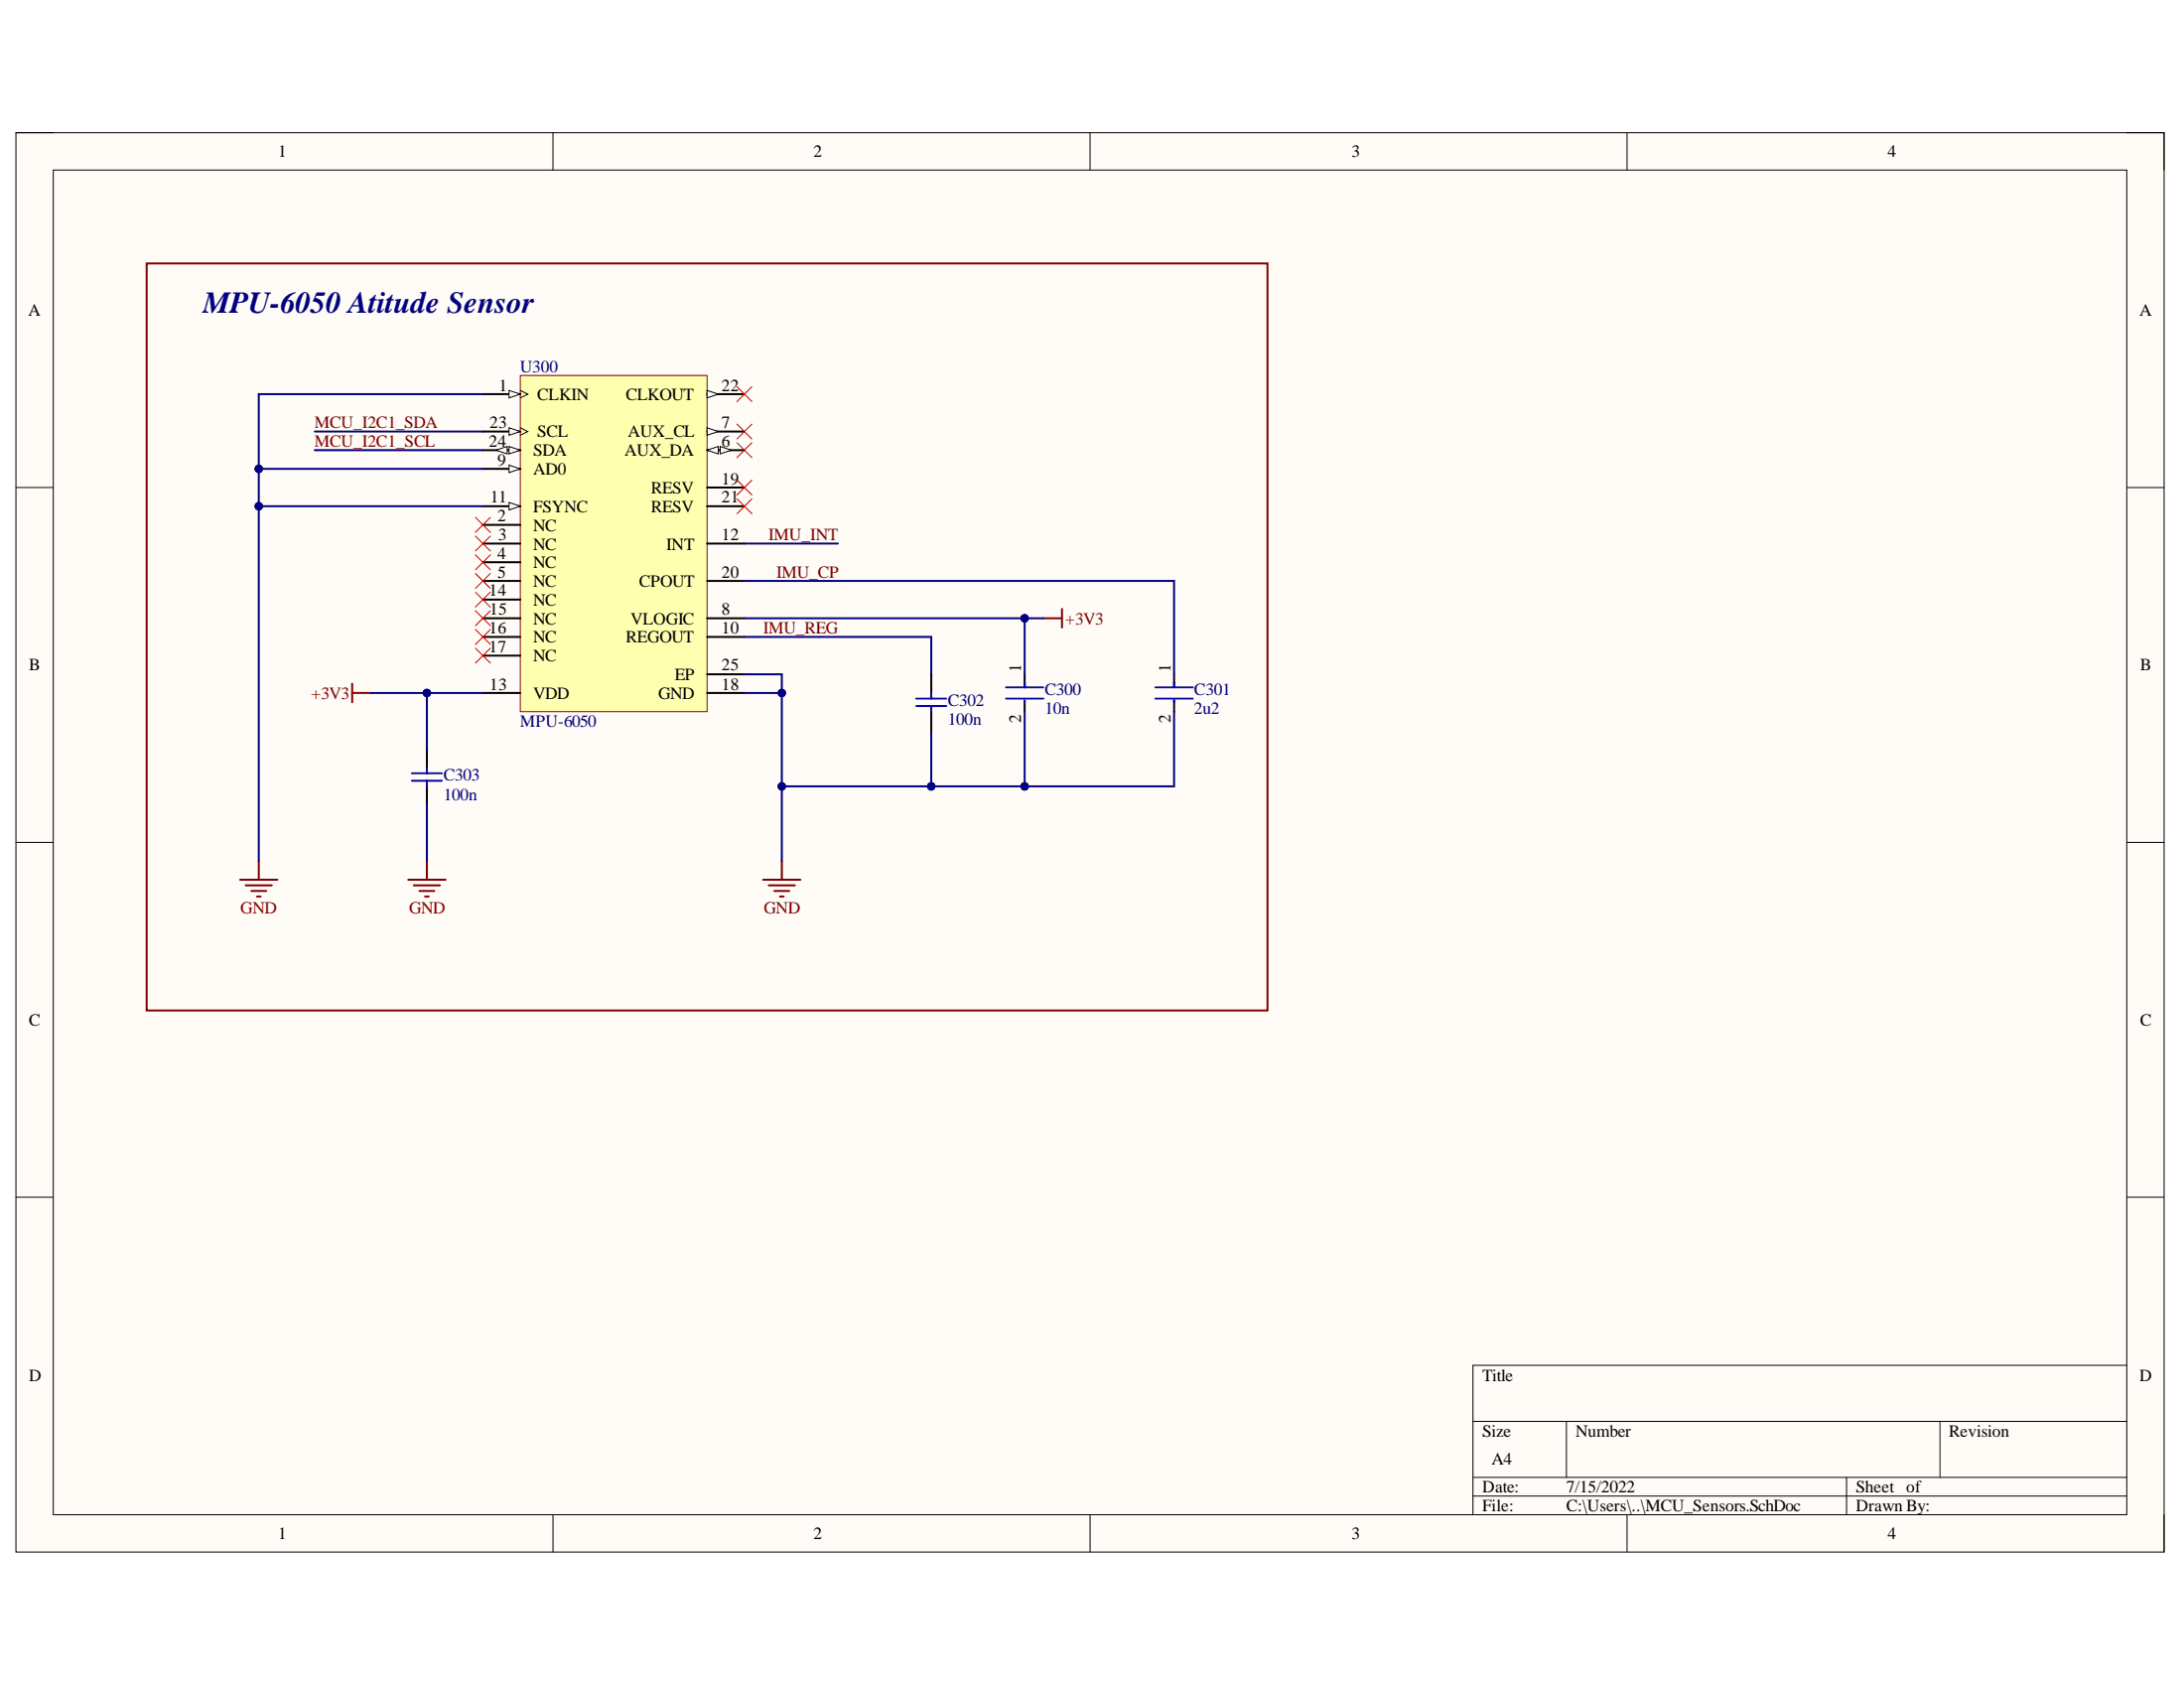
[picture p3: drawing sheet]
<svg xmlns="http://www.w3.org/2000/svg" width="279mm" height="216mm" viewBox="0 0 279 216" stroke-linecap="round" stroke-linejoin="round" font-family="sans-serif">
<path d="M2 17h274.9v181.5h-274.9z" fill-rule="evenodd" fill="#fffcf8"/>
<path d="M2 17h274.9v181.5h-274.9z" fill="none" stroke="#000" stroke-width=".13"/>
<path d="M6.8 21.8h265.3v171.9h-265.3z" fill-rule="evenodd" fill="#fffcf8"/>
<g fill="none" stroke="#000" stroke-width=".13">
<path d="M2 17h4.8M70.7 17v4.8M139.4 17v4.8M208.1 17v4.8M272.1 17h4.8v4.8M6.8 21.8h265.3v171.9h-265.3zM2 62.4h4.8M272.1 62.4h4.8M2 107.7h4.8M272.1 107.7h4.8M2 153.1h4.8M272.1 153.1h4.8"/>
<path d="M272.1 174.6h-83.7v19.1M70.7 193.7v4.8M139.5 193.7v4.8M188.4 181.8h83.7M188.4 189h83.7M188.4 191.4h83.7M200.4 181.8v7.2M208.1 193.7v4.8M236.2 189v4.7M248.2 181.8v7.2M276.9 193.7v4.8"/>
</g>
<path d="M66.6 48h23.9v43h-23.9z" fill-rule="evenodd" fill="#ffffb0"/>
<path d="M66.6 48h23.9v43h-23.9z" fill="none" stroke="#800000" stroke-width=".13"/>
<path d="M61.8 50.4h4.8" fill="none" stroke="#000" stroke-width=".25"/>
<path d="M65.1 49.9l1.5 .5-1.5 .5z" fill="#f8fcff"/>
<path d="M65.1 49.9l1.5 .5-1.5 .5zM66.6 49.9l.9 .5-.9 .5" fill="none" stroke="#000" stroke-width=".13"/>
<path d="M90.5 57.6h4.7M61.8 67.1h4.8M61.8 69.5h4.8M61.8 71.9h4.8M61.8 74.3h4.8" fill="none" stroke="#000" stroke-width=".25"/>
<path d="M90.5 57.6l1.4-.5v1z" fill="#f8fcff"/>
<path d="M90.5 57.6l1.4-.5v1z" fill="none" stroke="#000" stroke-width=".13"/>
<path d="M92.1 57.1l1.5 .5-1.5 .5z" fill="#f8fcff"/>
<path d="M92.1 57.1l1.5 .5-1.5 .5z" fill="none" stroke="#000" stroke-width=".13"/>
<path d="M90.5 55.2h4.7" fill="none" stroke="#000" stroke-width=".25"/>
<path d="M90.5 54.7l1.4 .5-1.4 .5z" fill="#f8fcff"/>
<path d="M90.5 54.7l1.4 .5-1.4 .5z" fill="none" stroke="#000" stroke-width=".13"/>
<path d="M61.8 60h4.8M90.5 79.1h4.7" fill="none" stroke="#000" stroke-width=".25"/>
<path d="M65.1 59.5l1.5 .5-1.5 .4z" fill="#f8fcff"/>
<path d="M65.1 59.5l1.5 .5-1.5 .4z" fill="none" stroke="#000" stroke-width=".13"/>
<path d="M61.8 64.7h4.8M90.5 81.5h4.7" fill="none" stroke="#000" stroke-width=".25"/>
<path d="M65.1 64.3l1.5 .4-1.5 .5z" fill="#f8fcff"/>
<path d="M65.1 64.3l1.5 .4-1.5 .5z" fill="none" stroke="#000" stroke-width=".13"/>
<path d="M90.5 50.4h4.7M61.8 76.7h4.8M61.8 79.1h4.8M90.5 69.5h4.7M90.5 62.4h4.7M90.5 74.3h4.7M90.5 64.7h4.7M61.8 88.6h4.8M61.8 81.5h4.8M61.8 83.9h4.8M90.5 88.6h4.7" fill="none" stroke="#000" stroke-width=".25"/>
<path d="M90.5 49.9l1.4 .5-1.4 .5z" fill="#f8fcff"/>
<path d="M90.5 49.9l1.4 .5-1.4 .5z" fill="none" stroke="#000" stroke-width=".13"/>
<path d="M61.8 55.2h4.8" fill="none" stroke="#000" stroke-width=".25"/>
<path d="M65.1 54.7l1.5 .5-1.5 .5z" fill="#f8fcff"/>
<path d="M65.1 54.7l1.5 .5-1.5 .5zM66.6 54.7l.9 .5-.9 .5" fill="none" stroke="#000" stroke-width=".13"/>
<path d="M61.8 57.6h4.8" fill="none" stroke="#000" stroke-width=".25"/>
<path d="M65.1 57.1l1.5 .5-1.5 .5z" fill="#f8fcff"/>
<path d="M65.1 57.1l1.5 .5-1.5 .5z" fill="none" stroke="#000" stroke-width=".13"/>
<path d="M63.5 57.6l1.4-.5v1z" fill="#f8fcff"/>
<path d="M63.5 57.6l1.4-.5v1z" fill="none" stroke="#000" stroke-width=".13"/>
<path d="M54.6 95.8v2.4M90.5 86.2h4.7M131.1 86.2v1.7M131.1 89.6v1.4M150.2 86.2v1.7M150.2 89.6v1.4M54.6 100.6v2.4" fill="none" stroke="#000" stroke-width=".25"/>
<path d="M52.7 98.9h3.8M52.7 99.9h3.8M54.6 98.2v.7M54.6 99.9v.7M128.7 87.9h4.8M128.7 89.4h4.8M131.1 87.2v.7M131.1 89.6v.2M147.8 87.9h4.8M147.8 89.4h4.8M150.2 87.2v.7M150.2 89.6v.2" fill="none" stroke="#00f" stroke-width=".25"/>
<g fill="none" stroke="#800000" stroke-width=".25">
<path d="M18.8 33.7h143.3v95.5h-143.3zM133.5 79.1h2.4M135.9 77.9v2.4M45.1 87.4v2.4M45.1 88.6h2.3M30.7 112.5h4.8M31.4 113.2h3.4M32.1 114h2M32.9 114.7h.4M33.1 110.1v2.4M52.2 112.5h4.8M52.9 113.2h3.4"/>
<path d="M53.7 114h1.9M54.4 114.7h.5M54.6 110.1v2.4M97.6 112.5h4.8M98.3 113.2h3.4M99.1 114h1.9M99.8 114.7h.5M100 110.1v2.4"/>
</g>
<g fill="none" stroke="#f00" stroke-width=".13">
<path d="M94.3 49.5l1.9 1.9M94.3 54.2l1.9 1.9M94.3 56.6l1.9 1.9M96.2 49.5l-1.9 1.9M96.2 54.2l-1.9 1.9M96.2 56.6l-1.9 1.9M60.8 66.2l1.9 1.9M60.8 68.6l1.9 1.9M60.8 71l1.9 1.9M60.8 73.3l1.9 2M60.8 75.7l1.9 1.9M60.8 78.1l1.9 1.9"/>
<path d="M62.7 66.2l-1.9 1.9M62.7 68.6l-1.9 1.9M62.7 71l-1.9 1.9M62.7 73.3l-1.9 2M62.7 75.7l-1.9 1.9M62.7 78.1l-1.9 1.9M94.3 61.4l1.9 1.9M94.3 63.8l1.9 1.9M96.2 61.4l-1.9 1.9M96.2 63.8l-1.9 1.9M60.8 80.5l1.9 1.9M60.8 82.9l1.9 1.9"/>
<path d="M62.7 80.5l-1.9 1.9M62.7 82.9l-1.9 1.9"/>
</g>
<path d="M47.4 88.6h14.4" fill="none" stroke="#000080" stroke-width=".25"/>
<circle cx="54.6" cy="88.6" r=".48" fill="#000080"/>
<circle cx="54.6" cy="88.6" r=".48" fill="none" stroke="#000080" stroke-width=".13"/>
<path d="M54.6 88.6v7.2" fill="none" stroke="#000080" stroke-width=".25"/>
<circle cx="54.6" cy="88.6" r=".48" fill="#000080"/>
<circle cx="54.6" cy="88.6" r=".48" fill="none" stroke="#000080" stroke-width=".13"/>
<path d="M95.2 86.2h4.8v23.9M54.6 103v7.1" fill="none" stroke="#000080" stroke-width=".25"/>
<circle cx="100" cy="88.6" r=".48" fill="#000080"/>
<circle cx="100" cy="88.6" r=".48" fill="none" stroke="#000080" stroke-width=".13"/>
<circle cx="100" cy="100.6" r=".48" fill="#000080"/>
<circle cx="100" cy="100.6" r=".48" fill="none" stroke="#000080" stroke-width=".13"/>
<path d="M95.2 88.6h4.8" fill="none" stroke="#000080" stroke-width=".25"/>
<circle cx="100" cy="88.6" r=".48" fill="#000080"/>
<circle cx="100" cy="88.6" r=".48" fill="none" stroke="#000080" stroke-width=".13"/>
<path d="M119.1 93.4v7.2h-19.1" fill="none" stroke="#000080" stroke-width=".25"/>
<circle cx="119.1" cy="100.6" r=".48" fill="#000080"/>
<circle cx="119.1" cy="100.6" r=".48" fill="none" stroke="#000080" stroke-width=".13"/>
<circle cx="100" cy="100.6" r=".48" fill="#000080"/>
<circle cx="100" cy="100.6" r=".48" fill="none" stroke="#000080" stroke-width=".13"/>
<path d="M131.1 91v9.6h-12" fill="none" stroke="#000080" stroke-width=".25"/>
<circle cx="131.1" cy="100.6" r=".48" fill="#000080"/>
<circle cx="131.1" cy="100.6" r=".48" fill="none" stroke="#000080" stroke-width=".13"/>
<circle cx="119.1" cy="100.6" r=".48" fill="#000080"/>
<circle cx="119.1" cy="100.6" r=".48" fill="none" stroke="#000080" stroke-width=".13"/>
<path d="M150.2 91v9.6h-19.1" fill="none" stroke="#000080" stroke-width=".25"/>
<circle cx="131.1" cy="100.6" r=".48" fill="#000080"/>
<circle cx="131.1" cy="100.6" r=".48" fill="none" stroke="#000080" stroke-width=".13"/>
<path d="M95.2 79.1h35.9v7.1M95.2 81.5h23.9v4.7" fill="none" stroke="#000080" stroke-width=".25"/>
<circle cx="131.1" cy="79.1" r=".48" fill="#000080"/>
<circle cx="131.1" cy="79.1" r=".48" fill="none" stroke="#000080" stroke-width=".13"/>
<path d="M131.1 79.1h2.4" fill="none" stroke="#000080" stroke-width=".25"/>
<circle cx="131.1" cy="79.1" r=".48" fill="#000080"/>
<circle cx="131.1" cy="79.1" r=".48" fill="none" stroke="#000080" stroke-width=".13"/>
<path d="M33.1 60h28.7M95.2 74.3h55v11.9M95.2 69.5h12" fill="none" stroke="#000080" stroke-width=".25"/>
<circle cx="33.1" cy="60" r=".48" fill="#000080"/>
<circle cx="33.1" cy="60" r=".48" fill="none" stroke="#000080" stroke-width=".13"/>
<path d="M40.3 55.2h21.5M40.3 57.6h21.5M33.1 64.7v45.4" fill="none" stroke="#000080" stroke-width=".25"/>
<circle cx="33.1" cy="64.7" r=".48" fill="#000080"/>
<circle cx="33.1" cy="64.7" r=".48" fill="none" stroke="#000080" stroke-width=".13"/>
<path d="M61.8 50.4h-28.7v14.3h28.7" fill="none" stroke="#000080" stroke-width=".25"/>
<circle cx="33.1" cy="60" r=".48" fill="#000080"/>
<circle cx="33.1" cy="60" r=".48" fill="none" stroke="#000080" stroke-width=".13"/>
<circle cx="33.1" cy="64.7" r=".48" fill="#000080"/>
<circle cx="33.1" cy="64.7" r=".48" fill="none" stroke="#000080" stroke-width=".13"/>
<path d="M119.1 86.2v2.4M119.1 91v2.4" fill="none" stroke="#000" stroke-width=".25"/>
<path d="M117.2 89.4h3.8M117.2 90.3h3.8M119.1 88.6v.8M119.1 90.3v.7" fill="none" stroke="#00f" stroke-width=".25"/>
<text font-size="3.9" fill="#000080" x="26" y="40">MPU-6050 Atitude Sensor</text>
<g font-size="2.2">
<text x="35.6" y="20.1">1</text>
<text x="104.1" y="20.1">2</text>
<text x="172.9" y="20.1">3</text>
<text x="241.5" y="20.1">4</text>
<text x="3.6" y="40.4">A</text>
<text x="273.7" y="40.4">A</text>
<text x="63.8" y="50">1</text>
<text x="68.7" y="51.2">CLKIN</text>
<text x="80.1" y="51.2">CLKOUT</text>
<text x="92.3" y="50">22</text>
<text x="62.6" y="57.1">24</text>
<text x="62.7" y="54.8">23</text>
<text x="63.7" y="59.6">9</text>
<text x="68.2" y="58.3">SDA</text>
<text x="68.7" y="55.9">SCL</text>
<text x="79.9" y="58.3">AUX_DA</text>
<text x="80.3" y="55.9">AUX_CL</text>
<text x="92.3" y="57.1">6</text>
<text x="92.3" y="54.8">7</text>
<text x="62.7" y="64.3">11</text>
<text x="68.2" y="60.8">AD0</text>
<text x="68.2" y="65.5">FSYNC</text>
<text x="83.3" y="63.1">RESV</text>
<text x="83.3" y="65.5">RESV</text>
<text x="92.3" y="61.9">19</text>
<text x="92.3" y="64.3">21</text>
<text x="63.7" y="66.7">2</text>
<text x="63.7" y="71.5">4</text>
<text x="63.8" y="69.1">3</text>
<text x="68.2" y="67.9">NC</text>
<text x="68.2" y="70.3">NC</text>
<text x="85.2" y="70.3">INT</text>
<text x="92.3" y="69.1">12</text>
<text x="62.6" y="76.2">14</text>
<text x="63.7" y="73.9">5</text>
<text x="68.2" y="72.7">NC</text>
<text x="68.2" y="75">NC</text>
<text x="68.2" y="77.5">NC</text>
<text x="81.8" y="75">CPOUT</text>
<text x="92.3" y="73.9">20</text>
<text x="62.6" y="81">16</text>
<text x="62.6" y="83.4">17</text>
<text x="62.7" y="78.7">15</text>
<text x="68.2" y="79.9">NC</text>
<text x="68.2" y="82.2">NC</text>
<text x="80.1" y="82.2">REGOUT</text>
<text x="80.7" y="79.9">VLOGIC</text>
<text x="92.3" y="78.7">8</text>
<text x="92.3" y="81">10</text>
<text x="3.7" y="85.8">B</text>
<text x="62.7" y="88.2">13</text>
<text x="68.2" y="89.4">VDD</text>
<text x="68.2" y="84.6">NC</text>
<text x="84.2" y="89.4">GND</text>
<text x="86.3" y="87">EP</text>
<text x="92.3" y="88.2">18</text>
<text x="92.3" y="85.8">25</text>
<text x="130.6" y="86" transform="rotate(-90 130.6 86)">1</text>
<text x="149.7" y="86" transform="rotate(-90 149.7 86)">1</text>
<text x="273.8" y="85.8">B</text>
<text x="130.6" y="92.4" transform="rotate(-90 130.6 92.4)">2</text>
<text x="149.7" y="92.4" transform="rotate(-90 149.7 92.4)">2</text>
<text x="3.7" y="131.2">C</text>
<text x="273.8" y="131.2">C</text>
<text x="3.7" y="176.6">D</text>
<text x="189.6" y="176.6">Title</text>
<text x="273.7" y="176.6">D</text>
<text x="189.6" y="183.7">Size</text>
<text x="201.6" y="183.7">Number</text>
<text x="249.3" y="183.7">Revision</text>
<text x="189.6" y="190.9">Date:</text>
<text x="190.8" y="187.4">A4</text>
<text x="200.4" y="190.9">7/15/2022</text>
<text x="237.4" y="190.9">Sheet of</text>
<text x="35.6" y="196.9">1</text>
<text x="104.1" y="196.9">2</text>
<text x="172.9" y="196.9">3</text>
<text x="189.6" y="193.3">File:</text>
<text x="200.4" y="193.3">C:\Users\..\MCU_Sensors.SchDoc</text>
<text x="237.4" y="193.3">Drawn By:</text>
<text x="241.5" y="196.9">4</text>
</g>
<g font-size="2.2" fill="#000080">
<text x="66.5" y="47.6">U300</text>
<text x="133.7" y="88.9">C300</text>
<text x="152.8" y="88.9">C301</text>
<text x="66.5" y="93">MPU-6050</text>
<text x="121.2" y="90.3">C302</text>
<text x="121.2" y="92.7">100n</text>
<text x="133.7" y="91.3">10n</text>
<text x="152.8" y="91.3">2u2</text>
<text x="56.7" y="99.9">C303</text>
<text x="56.7" y="102.3">100n</text>
</g>
<g font-size="2.2" fill="#800000">
<text x="40.2" y="54.8">MCU_I2C1_SDA</text>
<text x="40.2" y="57.1">MCU_I2C1_SCL</text>
<text x="98.3" y="69.1">IMU_INT</text>
<text x="99.3" y="73.9">IMU_CP</text>
<text x="97.7" y="81">IMU_REG</text>
<text x="136.3" y="79.9">+3V3</text>
<text x="39.8" y="89.4">+3V3</text>
<text x="30.8" y="116.9">GND</text>
<text x="52.3" y="116.9">GND</text>
<text x="97.7" y="116.9">GND</text>
</g>
</svg>
